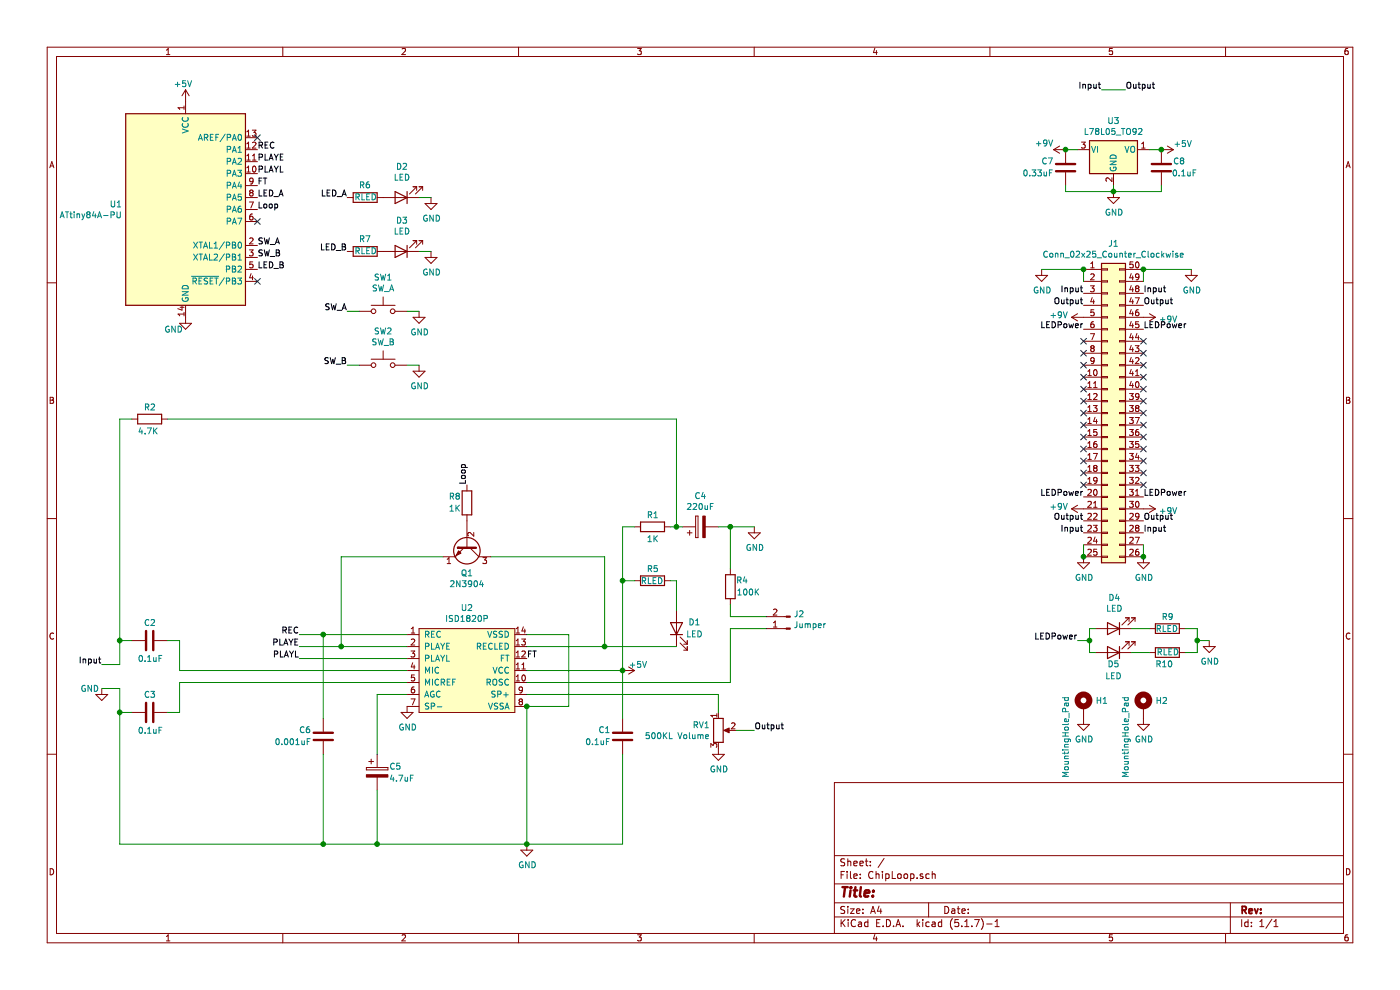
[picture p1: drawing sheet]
EESchema Schematic File Version 4
EELAYER 30 0
EELAYER END
$Descr A4 11693 8268
encoding utf-8
Sheet 1 1
Title ""
Date ""
Rev ""
Comp ""
Comment1 ""
Comment2 ""
Comment3 ""
Comment4 ""
$EndDescr
Wire Wire Line
	9050 2250 9050 2350
Wire Wire Line
	9550 2250 9550 2350
Wire Wire Line
	9050 4650 9050 4550
Wire Wire Line
	9550 4650 9550 4550
$Comp
L power:GND #PWR09
U 1 1
P 9050 4650
F 0 "#PWR09" H 9050 4400 50  0001 C CNN
F 1 "GND" H 9055 4477 50  0000 C CNN
F 2 "" H 9050 4650 50  0001 C CNN
F 3 "" H 9050 4650 50  0001 C CNN
	1    9050 4650
	1    0    0    -1  
$EndComp
$Comp
L power:GND #PWR012
U 1 1
P 9550 4650
F 0 "#PWR012" H 9550 4400 50  0001 C CNN
F 1 "GND" H 9555 4477 50  0000 C CNN
F 2 "" H 9550 4650 50  0001 C CNN
F 3 "" H 9550 4650 50  0001 C CNN
	1    9550 4650
	1    0    0    -1  
$EndComp
$Comp
L power:GND #PWR06
U 1 1
P 8700 2250
F 0 "#PWR06" H 8700 2000 50  0001 C CNN
F 1 "GND" H 8705 2077 50  0000 C CNN
F 2 "" H 8700 2250 50  0001 C CNN
F 3 "" H 8700 2250 50  0001 C CNN
	1    8700 2250
	1    0    0    -1  
$EndComp
$Comp
L power:GND #PWR013
U 1 1
P 9950 2250
F 0 "#PWR013" H 9950 2000 50  0001 C CNN
F 1 "GND" H 9955 2077 50  0000 C CNN
F 2 "" H 9950 2250 50  0001 C CNN
F 3 "" H 9950 2250 50  0001 C CNN
	1    9950 2250
	1    0    0    -1  
$EndComp
Wire Wire Line
	9050 2250 8700 2250
Wire Wire Line
	9550 2250 9950 2250
Text Label 9050 2450 2    50   ~ 0
Input
Text Label 9050 2550 2    50   ~ 0
Output
Text Label 9050 2750 2    50   ~ 0
LEDPower
$Comp
L power:+9V #PWR07
U 1 1
P 9050 2650
F 0 "#PWR07" H 9050 2500 50  0001 C CNN
F 1 "+9V" V 9065 2778 50  0000 L CNN
F 2 "" H 9050 2650 50  0001 C CNN
F 3 "" H 9050 2650 50  0001 C CNN
	1    9050 2650
	0    -1   -1   0   
$EndComp
Text Label 9550 2450 0    50   ~ 0
Input
Text Label 9550 2550 0    50   ~ 0
Output
$Comp
L power:+9V #PWR010
U 1 1
P 9550 2650
F 0 "#PWR010" H 9550 2500 50  0001 C CNN
F 1 "+9V" V 9565 2778 50  0000 L CNN
F 2 "" H 9550 2650 50  0001 C CNN
F 3 "" H 9550 2650 50  0001 C CNN
	1    9550 2650
	0    1    1    0   
$EndComp
Text Label 9550 2750 0    50   ~ 0
LEDPower
Text Label 9050 4450 2    50   ~ 0
Input
Text Label 9550 4450 0    50   ~ 0
Input
Text Label 9050 4350 2    50   ~ 0
Output
Text Label 9550 4350 0    50   ~ 0
Output
$Comp
L power:+9V #PWR08
U 1 1
P 9050 4250
F 0 "#PWR08" H 9050 4100 50  0001 C CNN
F 1 "+9V" V 9065 4378 50  0000 L CNN
F 2 "" H 9050 4250 50  0001 C CNN
F 3 "" H 9050 4250 50  0001 C CNN
	1    9050 4250
	0    -1   -1   0   
$EndComp
$Comp
L power:+9V #PWR011
U 1 1
P 9550 4250
F 0 "#PWR011" H 9550 4100 50  0001 C CNN
F 1 "+9V" V 9565 4378 50  0000 L CNN
F 2 "" H 9550 4250 50  0001 C CNN
F 3 "" H 9550 4250 50  0001 C CNN
	1    9550 4250
	0    1    1    0   
$EndComp
Text Label 9050 4150 2    50   ~ 0
LEDPower
Text Label 9550 4150 0    50   ~ 0
LEDPower
$Comp
L Device:LED D4
U 1 1
P 9300 5250
F 0 "D4" H 9293 4995 50  0000 C CNN
F 1 "LED" H 9293 5086 50  0000 C CNN
F 2 "LED_THT:LED_D5.0mm" H 9300 5250 50  0001 C CNN
F 3 "~" H 9300 5250 50  0001 C CNN
	1    9300 5250
	-1   0    0    1   
$EndComp
$Comp
L Device:LED D5
U 1 1
P 9300 5450
F 0 "D5" H 9300 5550 50  0000 C CNN
F 1 "LED" H 9300 5650 50  0000 C CNN
F 2 "LED_THT:LED_D5.0mm" H 9300 5450 50  0001 C CNN
F 3 "~" H 9300 5450 50  0001 C CNN
	1    9300 5450
	-1   0    0    1   
$EndComp
$Comp
L Device:R R9
U 1 1
P 9750 5250
F 0 "R9" V 9650 5200 50  0000 L CNN
F 1 "RLED" V 9750 5150 50  0000 L CNN
F 2 "Resistor_THT:R_Axial_DIN0207_L6.3mm_D2.5mm_P10.16mm_Horizontal" V 9680 5250 50  0001 C CNN
F 3 "~" H 9750 5250 50  0001 C CNN
	1    9750 5250
	0    1    1    0   
$EndComp
$Comp
L power:GND #PWR04
U 1 1
P 10100 5350
F 0 "#PWR04" H 10100 5100 50  0001 C CNN
F 1 "GND" H 10105 5177 50  0000 C CNN
F 2 "" H 10100 5350 50  0001 C CNN
F 3 "" H 10100 5350 50  0001 C CNN
	1    10100 5350
	1    0    0    -1  
$EndComp
$Comp
L Connector_Generic:Conn_02x25_Counter_Clockwise J1
U 1 1
P 9250 3450
F 0 "J1" H 9300 4867 50  0000 C CNN
F 1 "Conn_02x25_Counter_Clockwise" H 9300 4776 50  0000 C CNN
F 2 "libraries:N64-Connector-Wide" H 9250 3450 50  0001 C CNN
F 3 "~" H 9250 3450 50  0001 C CNN
	1    9250 3450
	1    0    0    -1  
$EndComp
Connection ~ 9050 2250
Connection ~ 9050 4650
Connection ~ 9550 4650
Connection ~ 9550 2250
NoConn ~ 9050 2850
NoConn ~ 9050 2950
NoConn ~ 9050 3050
NoConn ~ 9050 3150
NoConn ~ 9050 3250
NoConn ~ 9050 3350
NoConn ~ 9050 3450
NoConn ~ 9050 3550
NoConn ~ 9050 3650
NoConn ~ 9050 3750
NoConn ~ 9050 3850
NoConn ~ 9050 3950
NoConn ~ 9050 4050
NoConn ~ 9550 4050
NoConn ~ 9550 3950
NoConn ~ 9550 3850
NoConn ~ 9550 3750
NoConn ~ 9550 3650
NoConn ~ 9550 3550
NoConn ~ 9550 3450
NoConn ~ 9550 3350
NoConn ~ 9550 3250
NoConn ~ 9550 3150
NoConn ~ 9550 3050
NoConn ~ 9550 2950
NoConn ~ 9550 2850
$Comp
L Mechanical:MountingHole_Pad H1
U 1 1
P 9050 5900
F 0 "H1" H 9150 5950 50  0000 L CNN
F 1 "MountingHole_Pad" V 8900 5300 50  0000 L CNN
F 2 "MountingHole:MountingHole_2.5mm_Pad" H 9050 5900 50  0001 C CNN
F 3 "~" H 9050 5900 50  0001 C CNN
	1    9050 5900
	1    0    0    -1  
$EndComp
$Comp
L Mechanical:MountingHole_Pad H2
U 1 1
P 9550 5900
F 0 "H2" H 9650 5949 50  0000 L CNN
F 1 "MountingHole_Pad" V 9400 5300 50  0000 L CNN
F 2 "MountingHole:MountingHole_2.5mm_Pad" H 9550 5900 50  0001 C CNN
F 3 "~" H 9550 5900 50  0001 C CNN
	1    9550 5900
	1    0    0    -1  
$EndComp
$Comp
L power:GND #PWR0101
U 1 1
P 9050 6000
F 0 "#PWR0101" H 9050 5750 50  0001 C CNN
F 1 "GND" H 9055 5827 50  0000 C CNN
F 2 "" H 9050 6000 50  0001 C CNN
F 3 "" H 9050 6000 50  0001 C CNN
	1    9050 6000
	1    0    0    -1  
$EndComp
$Comp
L power:GND #PWR0102
U 1 1
P 9550 6000
F 0 "#PWR0102" H 9550 5750 50  0001 C CNN
F 1 "GND" H 9555 5827 50  0000 C CNN
F 2 "" H 9550 6000 50  0001 C CNN
F 3 "" H 9550 6000 50  0001 C CNN
	1    9550 6000
	1    0    0    -1  
$EndComp
Text Label 9000 5350 2    50   ~ 0
LEDPower
Wire Wire Line
	9600 5250 9450 5250
Wire Wire Line
	9000 5350 9100 5350
Wire Wire Line
	9100 5350 9100 5250
Wire Wire Line
	9100 5250 9150 5250
Wire Wire Line
	9150 5450 9100 5450
Wire Wire Line
	9100 5450 9100 5350
Connection ~ 9100 5350
$Comp
L Device:R R10
U 1 1
P 9750 5450
F 0 "R10" V 9650 5400 50  0000 L CNN
F 1 "RLED" V 9750 5350 50  0000 L CNN
F 2 "Resistor_THT:R_Axial_DIN0207_L6.3mm_D2.5mm_P10.16mm_Horizontal" V 9680 5450 50  0001 C CNN
F 3 "~" H 9750 5450 50  0001 C CNN
	1    9750 5450
	0    -1   -1   0   
$EndComp
Wire Wire Line
	9450 5450 9600 5450
Wire Wire Line
	9900 5450 10000 5450
Wire Wire Line
	10000 5450 10000 5350
Wire Wire Line
	10000 5350 10100 5350
Wire Wire Line
	9900 5250 10000 5250
Wire Wire Line
	10000 5250 10000 5350
Connection ~ 10000 5350
Text Label 850  5550 2    50   ~ 0
Input
$Comp
L Device:C C3
U 1 1
P 1250 5950
F 0 "C3" V 1100 5900 50  0000 L CNN
F 1 "0.1uF" V 1400 5850 50  0000 L CNN
F 2 "libraries:C_Flat_L7.2_H6.5" H 1288 5800 50  0001 C CNN
F 3 "~" H 1250 5950 50  0001 C CNN
	1    1250 5950
	0    1    1    0   
$EndComp
$Comp
L ISD1820P:ISD1820P U2
U 1 1
P 3900 5600
F 0 "U2" H 3900 6125 50  0000 C CNN
F 1 "ISD1820P" H 3900 6034 50  0000 C CNN
F 2 "Package_DIP:DIP-14_W7.62mm" H 3900 5600 50  0001 C CNN
F 3 "" H 3900 5600 50  0001 C CNN
	1    3900 5600
	1    0    0    -1  
$EndComp
$Comp
L Device:R R2
U 1 1
P 1250 3500
F 0 "R2" V 1150 3450 50  0000 L CNN
F 1 "4.7K" V 1350 3400 50  0000 L CNN
F 2 "Resistor_THT:R_Axial_DIN0207_L6.3mm_D2.5mm_P10.16mm_Horizontal" V 1180 3500 50  0001 C CNN
F 3 "~" H 1250 3500 50  0001 C CNN
	1    1250 3500
	0    1    1    0   
$EndComp
$Comp
L power:GND #PWR01
U 1 1
P 850 5750
F 0 "#PWR01" H 850 5500 50  0001 C CNN
F 1 "GND" H 750 5750 50  0000 C CNN
F 2 "" H 850 5750 50  0001 C CNN
F 3 "" H 850 5750 50  0001 C CNN
	1    850  5750
	1    0    0    -1  
$EndComp
$Comp
L Device:C C2
U 1 1
P 1250 5350
F 0 "C2" V 1100 5300 50  0000 L CNN
F 1 "0.1uF" V 1400 5250 50  0000 L CNN
F 2 "libraries:C_Flat_L7.2_H6.5" H 1288 5200 50  0001 C CNN
F 3 "~" H 1250 5350 50  0001 C CNN
	1    1250 5350
	0    1    1    0   
$EndComp
Wire Wire Line
	850  5550 1000 5550
Wire Wire Line
	1000 5550 1000 5350
Wire Wire Line
	1000 5350 1100 5350
Wire Wire Line
	850  5750 1000 5750
Wire Wire Line
	1000 5750 1000 5950
Wire Wire Line
	1000 5950 1100 5950
Wire Wire Line
	1400 5350 1500 5350
Wire Wire Line
	1500 5350 1500 5600
Wire Wire Line
	1500 5600 3400 5600
Wire Wire Line
	3400 5700 1500 5700
Wire Wire Line
	1500 5700 1500 5950
Wire Wire Line
	1500 5950 1400 5950
$Comp
L power:GND #PWR018
U 1 1
P 4400 7050
F 0 "#PWR018" H 4400 6800 50  0001 C CNN
F 1 "GND" H 4405 6877 50  0000 C CNN
F 2 "" H 4400 7050 50  0001 C CNN
F 3 "" H 4400 7050 50  0001 C CNN
	1    4400 7050
	1    0    0    -1  
$EndComp
Wire Wire Line
	4400 5300 4750 5300
Wire Wire Line
	4750 5300 4750 5900
Wire Wire Line
	4750 5900 4400 5900
Connection ~ 4400 5900
$Comp
L Device:C C6
U 1 1
P 2700 6150
F 0 "C6" H 2800 6100 50  0000 L CNN
F 1 "0.001uF" H 2800 6200 50  0000 L CNN
F 2 "libraries:C_Flat_L7.2_H6.5" H 2738 6000 50  0001 C CNN
F 3 "~" H 2700 6150 50  0001 C CNN
	1    2700 6150
	-1   0    0    1   
$EndComp
$Comp
L Device:CP C5
U 1 1
P 3150 6450
F 0 "C5" H 3250 6500 50  0000 L CNN
F 1 "4.7uF" H 3250 6400 50  0000 L CNN
F 2 "libraries:CP_Radial_D5.0mm_P2.00mm" H 3188 6300 50  0001 C CNN
F 3 "~" H 3150 6450 50  0001 C CNN
	1    3150 6450
	1    0    0    -1  
$EndComp
$Comp
L power:GND #PWR05
U 1 1
P 3400 5900
F 0 "#PWR05" H 3400 5650 50  0001 C CNN
F 1 "GND" H 3405 5727 50  0000 C CNN
F 2 "" H 3400 5900 50  0001 C CNN
F 3 "" H 3400 5900 50  0001 C CNN
	1    3400 5900
	1    0    0    -1  
$EndComp
Text Label 6300 6100 0    50   ~ 0
Output
Wire Wire Line
	3400 5800 3150 5800
Wire Wire Line
	3150 5800 3150 6300
Wire Wire Line
	3150 6600 3150 7050
Wire Wire Line
	3150 7050 2700 7050
Wire Wire Line
	2700 7050 2700 6300
Wire Wire Line
	2700 6000 2700 5300
Wire Wire Line
	2700 5300 3400 5300
Wire Wire Line
	3400 5500 2500 5500
Wire Wire Line
	3400 5400 2850 5400
Wire Wire Line
	2700 5300 2500 5300
Connection ~ 2700 5300
Connection ~ 2850 5400
Wire Wire Line
	2850 5400 2500 5400
$Comp
L Device:LED D1
U 1 1
P 5650 5250
F 0 "D1" V 5700 5100 50  0000 C CNN
F 1 "LED" V 5600 5100 50  0000 C CNN
F 2 "Connector_PinSocket_2.54mm:PinSocket_1x02_P2.54mm_Vertical" H 5650 5250 50  0001 C CNN
F 3 "~" H 5650 5250 50  0001 C CNN
	1    5650 5250
	0    -1   -1   0   
$EndComp
Wire Wire Line
	5050 5400 4400 5400
Connection ~ 2700 7050
Wire Wire Line
	1000 7050 1000 5950
Connection ~ 1000 5950
Wire Wire Line
	5650 5400 5050 5400
Connection ~ 5050 5400
$Comp
L Device:R R5
U 1 1
P 5450 4850
F 0 "R5" V 5350 4800 50  0000 L CNN
F 1 "RLED" V 5450 4750 50  0000 L CNN
F 2 "Resistor_THT:R_Axial_DIN0207_L6.3mm_D2.5mm_P10.16mm_Horizontal" V 5380 4850 50  0001 C CNN
F 3 "~" H 5450 4850 50  0001 C CNN
	1    5450 4850
	0    1    1    0   
$EndComp
Wire Wire Line
	5600 4850 5650 4850
Wire Wire Line
	5650 4850 5650 5100
Wire Wire Line
	5300 4850 5200 4850
Wire Wire Line
	5200 4850 5200 5600
Wire Wire Line
	5200 5600 4400 5600
$Comp
L Device:C C1
U 1 1
P 5200 6150
F 0 "C1" H 5300 6100 50  0000 L CNN
F 1 "0.1uF" H 5300 6200 50  0000 L CNN
F 2 "libraries:C_Flat_L7.2_H6.5" H 5238 6000 50  0001 C CNN
F 3 "~" H 5200 6150 50  0001 C CNN
	1    5200 6150
	-1   0    0    1   
$EndComp
Wire Wire Line
	5200 6000 5200 5600
Connection ~ 5200 5600
Wire Wire Line
	5200 6300 5200 7050
Wire Wire Line
	5200 7050 4400 7050
Connection ~ 3150 7050
Connection ~ 4400 7050
Wire Wire Line
	4400 7050 3150 7050
Wire Wire Line
	4400 7050 4400 5900
$Comp
L MCU_Microchip_ATtiny:ATtiny84A-PU U1
U 1 1
P 1550 1750
F 0 "U1" H 1021 1796 50  0000 R CNN
F 1 "ATtiny84A-PU" H 1021 1705 50  0000 R CNN
F 2 "Package_DIP:DIP-14_W7.62mm" H 1550 1750 50  0001 C CIN
F 3 "http://ww1.microchip.com/downloads/en/DeviceDoc/doc8183.pdf" H 1550 1750 50  0001 C CNN
	1    1550 1750
	1    0    0    -1  
$EndComp
$Comp
L power:GND #PWR03
U 1 1
P 1550 2650
F 0 "#PWR03" H 1550 2400 50  0001 C CNN
F 1 "GND" H 1450 2550 50  0000 C CNN
F 2 "" H 1550 2650 50  0001 C CNN
F 3 "" H 1550 2650 50  0001 C CNN
	1    1550 2650
	1    0    0    -1  
$EndComp
$Comp
L Device:C C8
U 1 1
P 9700 1400
F 0 "C8" H 9500 1350 50  0000 L CNN
F 1 "0.1uF" H 9400 1450 50  0000 L CNN
F 2 "libraries:C_Flat_L7.2_H6.5" H 9738 1250 50  0001 C CNN
F 3 "~" H 9700 1400 50  0001 C CNN
	1    9700 1400
	-1   0    0    1   
$EndComp
$Comp
L Device:C C7
U 1 1
P 8900 1400
F 0 "C7" H 9000 1350 50  0000 L CNN
F 1 "0.33uF" H 9000 1450 50  0000 L CNN
F 2 "libraries:C_Flat_L7.2_H6.5" H 8938 1250 50  0001 C CNN
F 3 "~" H 8900 1400 50  0001 C CNN
	1    8900 1400
	-1   0    0    1   
$EndComp
Wire Wire Line
	9300 1550 9300 1600
Wire Wire Line
	9300 1600 8900 1600
Wire Wire Line
	8900 1600 8900 1550
Wire Wire Line
	9300 1600 9700 1600
Wire Wire Line
	9700 1600 9700 1550
Connection ~ 9300 1600
Wire Wire Line
	9700 1250 9600 1250
Wire Wire Line
	9000 1250 8900 1250
$Comp
L power:+9V #PWR022
U 1 1
P 8900 1250
F 0 "#PWR022" H 8900 1100 50  0001 C CNN
F 1 "+9V" V 8950 1350 50  0000 L CNN
F 2 "" H 8900 1250 50  0001 C CNN
F 3 "" H 8900 1250 50  0001 C CNN
	1    8900 1250
	0    -1   -1   0   
$EndComp
Connection ~ 8900 1250
$Comp
L power:+5V #PWR024
U 1 1
P 9700 1250
F 0 "#PWR024" H 9700 1100 50  0001 C CNN
F 1 "+5V" V 9650 1350 50  0000 L CNN
F 2 "" H 9700 1250 50  0001 C CNN
F 3 "" H 9700 1250 50  0001 C CNN
	1    9700 1250
	0    1    1    0   
$EndComp
Connection ~ 9700 1250
$Comp
L power:GND #PWR023
U 1 1
P 9300 1600
F 0 "#PWR023" H 9300 1350 50  0001 C CNN
F 1 "GND" H 9305 1427 50  0000 C CNN
F 2 "" H 9300 1600 50  0001 C CNN
F 3 "" H 9300 1600 50  0001 C CNN
	1    9300 1600
	1    0    0    -1  
$EndComp
Text Label 2500 5300 2    50   ~ 0
REC
Text Label 2500 5400 2    50   ~ 0
PLAYE
Text Label 2500 5500 2    50   ~ 0
PLAYL
Text Label 2150 1250 0    50   ~ 0
REC
Text Label 2150 1350 0    50   ~ 0
PLAYE
Text Label 2150 1450 0    50   ~ 0
PLAYL
$Comp
L Transistor_BJT:2N3904 Q1
U 1 1
P 3900 4550
F 0 "Q1" V 4135 4550 50  0000 C CNN
F 1 "2N3904" V 4226 4550 50  0000 C CNN
F 2 "Package_TO_SOT_THT:TO-92_Inline" H 4100 4475 50  0001 L CIN
F 3 "https://www.onsemi.com/pub/Collateral/2N3903-D.PDF" H 3900 4550 50  0001 L CNN
	1    3900 4550
	0    1    1    0   
$EndComp
Wire Wire Line
	5050 4650 4100 4650
Wire Wire Line
	5050 4650 5050 5400
Wire Wire Line
	2850 4650 3700 4650
Wire Wire Line
	2850 4650 2850 5400
$Comp
L Device:R R8
U 1 1
P 3900 4200
F 0 "R8" H 3950 4150 50  0000 L CNN
F 1 "1K" H 3950 4250 50  0000 L CNN
F 2 "Resistor_THT:R_Axial_DIN0207_L6.3mm_D2.5mm_P10.16mm_Horizontal" V 3830 4200 50  0001 C CNN
F 3 "~" H 3900 4200 50  0001 C CNN
	1    3900 4200
	-1   0    0    1   
$EndComp
Text Label 3900 4050 1    50   ~ 0
Loop
Text Label 2150 1750 0    50   ~ 0
Loop
Text Label 4400 5500 0    50   ~ 0
FT
Text Label 2150 1550 0    50   ~ 0
FT
$Comp
L Device:R R1
U 1 1
P 5450 4400
F 0 "R1" V 5350 4350 50  0000 L CNN
F 1 "1K" V 5550 4350 50  0000 L CNN
F 2 "Resistor_THT:R_Axial_DIN0207_L6.3mm_D2.5mm_P10.16mm_Horizontal" V 5380 4400 50  0001 C CNN
F 3 "~" H 5450 4400 50  0001 C CNN
	1    5450 4400
	0    1    1    0   
$EndComp
Connection ~ 5200 4850
Wire Wire Line
	5200 4400 5300 4400
Wire Wire Line
	5200 4400 5200 4850
$Comp
L Device:CP C4
U 1 1
P 5850 4400
F 0 "C4" V 6105 4400 50  0000 C CNN
F 1 "220uF" V 6014 4400 50  0000 C CNN
F 2 "libraries:CP_Radial_D6.3mm_P2.50mm" H 5888 4250 50  0001 C CNN
F 3 "~" H 5850 4400 50  0001 C CNN
	1    5850 4400
	0    -1   -1   0   
$EndComp
$Comp
L power:GND #PWR021
U 1 1
P 6300 4400
F 0 "#PWR021" H 6300 4150 50  0001 C CNN
F 1 "GND" H 6305 4227 50  0000 C CNN
F 2 "" H 6300 4400 50  0001 C CNN
F 3 "" H 6300 4400 50  0001 C CNN
	1    6300 4400
	1    0    0    -1  
$EndComp
Wire Wire Line
	6300 4400 6100 4400
$Comp
L Device:R R4
U 1 1
P 6100 4900
F 0 "R4" H 5950 4850 50  0000 L CNN
F 1 "100K" H 5850 4950 50  0000 L CNN
F 2 "Resistor_THT:R_Axial_DIN0207_L6.3mm_D2.5mm_P10.16mm_Horizontal" V 6030 4900 50  0001 C CNN
F 3 "~" H 6100 4900 50  0001 C CNN
	1    6100 4900
	-1   0    0    1   
$EndComp
Wire Wire Line
	6100 4750 6100 4400
Connection ~ 6100 4400
Wire Wire Line
	6100 4400 6000 4400
$Comp
L Connector:Conn_01x02_Male J2
U 1 1
P 6600 5250
F 0 "J2" H 6572 5132 50  0000 R CNN
F 1 "Jumper" H 6572 5223 50  0000 R CNN
F 2 "Connector_PinSocket_2.54mm:PinSocket_1x02_P2.54mm_Vertical" H 6600 5250 50  0001 C CNN
F 3 "~" H 6600 5250 50  0001 C CNN
	1    6600 5250
	-1   0    0    1   
$EndComp
Wire Wire Line
	6400 5150 6100 5150
Wire Wire Line
	6100 5150 6100 5050
Wire Wire Line
	6400 5250 6100 5250
Wire Wire Line
	6100 5250 6100 5700
Wire Wire Line
	6100 5700 4400 5700
Wire Wire Line
	5600 4400 5650 4400
$Comp
L power:+5V #PWR02
U 1 1
P 1550 850
F 0 "#PWR02" H 1550 700 50  0001 C CNN
F 1 "+5V" H 1450 1000 50  0000 L CNN
F 2 "" H 1550 850 50  0001 C CNN
F 3 "" H 1550 850 50  0001 C CNN
	1    1550 850 
	1    0    0    -1  
$EndComp
Wire Wire Line
	1100 3500 1000 3500
Wire Wire Line
	1000 3500 1000 5350
Connection ~ 1000 5350
Wire Wire Line
	1400 3500 5650 3500
Wire Wire Line
	5650 3500 5650 4400
Connection ~ 5650 4400
Wire Wire Line
	5650 4400 5700 4400
$Comp
L power:+5V #PWR019
U 1 1
P 5200 5600
F 0 "#PWR019" H 5200 5450 50  0001 C CNN
F 1 "+5V" V 5150 5650 50  0000 L CNN
F 2 "" H 5200 5600 50  0001 C CNN
F 3 "" H 5200 5600 50  0001 C CNN
	1    5200 5600
	0    1    1    0   
$EndComp
$Comp
L Switch:SW_Push SW1
U 1 1
P 3200 2600
F 0 "SW1" H 3200 2885 50  0000 C CNN
F 1 "SW_A" H 3200 2794 50  0000 C CNN
F 2 "Button_Switch_THT:SW_PUSH_6mm" H 3200 2800 50  0001 C CNN
F 3 "~" H 3200 2800 50  0001 C CNN
	1    3200 2600
	1    0    0    -1  
$EndComp
$Comp
L Switch:SW_Push SW2
U 1 1
P 3200 3050
F 0 "SW2" H 3200 3335 50  0000 C CNN
F 1 "SW_B" H 3200 3244 50  0000 C CNN
F 2 "Button_Switch_THT:SW_PUSH_6mm" H 3200 3250 50  0001 C CNN
F 3 "~" H 3200 3250 50  0001 C CNN
	1    3200 3050
	1    0    0    -1  
$EndComp
$Comp
L Device:R_POT RV1
U 1 1
P 6000 6100
F 0 "RV1" H 5930 6146 50  0000 R CNN
F 1 "500KL Volume" H 5930 6055 50  0000 R CNN
F 2 "Potentiometer_THT:Potentiometer_Bourns_PTV09A-1_Single_Vertical" H 6000 6100 50  0001 C CNN
F 3 "~" H 6000 6100 50  0001 C CNN
	1    6000 6100
	1    0    0    -1  
$EndComp
Wire Wire Line
	6300 6100 6150 6100
$Comp
L power:GND #PWR020
U 1 1
P 6000 6250
F 0 "#PWR020" H 6000 6000 50  0001 C CNN
F 1 "GND" H 6005 6077 50  0000 C CNN
F 2 "" H 6000 6250 50  0001 C CNN
F 3 "" H 6000 6250 50  0001 C CNN
	1    6000 6250
	1    0    0    -1  
$EndComp
Wire Wire Line
	6000 5950 6000 5800
Wire Wire Line
	6000 5800 4400 5800
$Comp
L power:GND #PWR014
U 1 1
P 3500 2600
F 0 "#PWR014" H 3500 2350 50  0001 C CNN
F 1 "GND" H 3505 2427 50  0000 C CNN
F 2 "" H 3500 2600 50  0001 C CNN
F 3 "" H 3500 2600 50  0001 C CNN
	1    3500 2600
	1    0    0    -1  
$EndComp
Wire Wire Line
	3500 2600 3400 2600
$Comp
L power:GND #PWR015
U 1 1
P 3500 3050
F 0 "#PWR015" H 3500 2800 50  0001 C CNN
F 1 "GND" H 3505 2877 50  0000 C CNN
F 2 "" H 3500 3050 50  0001 C CNN
F 3 "" H 3500 3050 50  0001 C CNN
	1    3500 3050
	1    0    0    -1  
$EndComp
Wire Wire Line
	3500 3050 3400 3050
Text Label 2900 2600 2    50   ~ 0
SW_A
Wire Wire Line
	2900 2600 3000 2600
Text Label 2900 3050 2    50   ~ 0
SW_B
Wire Wire Line
	3000 3050 2900 3050
Text Label 2150 2050 0    50   ~ 0
SW_A
Text Label 2150 2150 0    50   ~ 0
SW_B
$Comp
L Device:LED D2
U 1 1
P 3350 1650
F 0 "D2" H 3343 1395 50  0000 C CNN
F 1 "LED" H 3343 1486 50  0000 C CNN
F 2 "LED_THT:LED_D5.0mm" H 3350 1650 50  0001 C CNN
F 3 "~" H 3350 1650 50  0001 C CNN
	1    3350 1650
	-1   0    0    1   
$EndComp
$Comp
L power:GND #PWR016
U 1 1
P 3600 1650
F 0 "#PWR016" H 3600 1400 50  0001 C CNN
F 1 "GND" H 3605 1477 50  0000 C CNN
F 2 "" H 3600 1650 50  0001 C CNN
F 3 "" H 3600 1650 50  0001 C CNN
	1    3600 1650
	1    0    0    -1  
$EndComp
Wire Wire Line
	3500 1650 3600 1650
$Comp
L Device:R R6
U 1 1
P 3050 1650
F 0 "R6" V 3150 1600 50  0000 L CNN
F 1 "RLED" V 3050 1550 50  0000 L CNN
F 2 "Resistor_THT:R_Axial_DIN0207_L6.3mm_D2.5mm_P10.16mm_Horizontal" V 2980 1650 50  0001 C CNN
F 3 "~" H 3050 1650 50  0001 C CNN
	1    3050 1650
	0    -1   -1   0   
$EndComp
Text Label 2900 1650 2    50   ~ 0
LED_A
$Comp
L Device:LED D3
U 1 1
P 3350 2100
F 0 "D3" H 3343 1845 50  0000 C CNN
F 1 "LED" H 3343 1936 50  0000 C CNN
F 2 "LED_THT:LED_D5.0mm" H 3350 2100 50  0001 C CNN
F 3 "~" H 3350 2100 50  0001 C CNN
	1    3350 2100
	-1   0    0    1   
$EndComp
$Comp
L power:GND #PWR017
U 1 1
P 3600 2100
F 0 "#PWR017" H 3600 1850 50  0001 C CNN
F 1 "GND" H 3605 1927 50  0000 C CNN
F 2 "" H 3600 2100 50  0001 C CNN
F 3 "" H 3600 2100 50  0001 C CNN
	1    3600 2100
	1    0    0    -1  
$EndComp
Wire Wire Line
	3500 2100 3600 2100
$Comp
L Device:R R7
U 1 1
P 3050 2100
F 0 "R7" V 3150 2050 50  0000 L CNN
F 1 "RLED" V 3050 2000 50  0000 L CNN
F 2 "Resistor_THT:R_Axial_DIN0207_L6.3mm_D2.5mm_P10.16mm_Horizontal" V 2980 2100 50  0001 C CNN
F 3 "~" H 3050 2100 50  0001 C CNN
	1    3050 2100
	0    -1   -1   0   
$EndComp
Text Label 2900 2100 2    50   ~ 0
LED_B
Text Label 2150 1650 0    50   ~ 0
LED_A
Text Label 2150 2250 0    50   ~ 0
LED_B
NoConn ~ 2150 1150
NoConn ~ 2150 2350
NoConn ~ 2150 1850
$Comp
L Regulator_Linear:L78L05_TO92 U3
U 1 1
P 9300 1250
F 0 "U3" H 9300 1492 50  0000 C CNN
F 1 "L78L05_TO92" H 9300 1401 50  0000 C CNN
F 2 "Package_TO_SOT_THT:TO-92_Inline" H 9300 1475 50  0001 C CIN
F 3 "http://www.st.com/content/ccc/resource/technical/document/datasheet/15/55/e5/aa/23/5b/43/fd/CD00000446.pdf/files/CD00000446.pdf/jcr:content/translations/en.CD00000446.pdf" H 9300 1200 50  0001 C CNN
	1    9300 1250
	1    0    0    -1  
$EndComp
Wire Wire Line
	1000 7050 2700 7050
Text Label 9200 750  2    50   ~ 0
Input
Text Label 9400 750  0    50   ~ 0
Output
Wire Wire Line
	9400 750  9200 750 
$EndSCHEMATC
